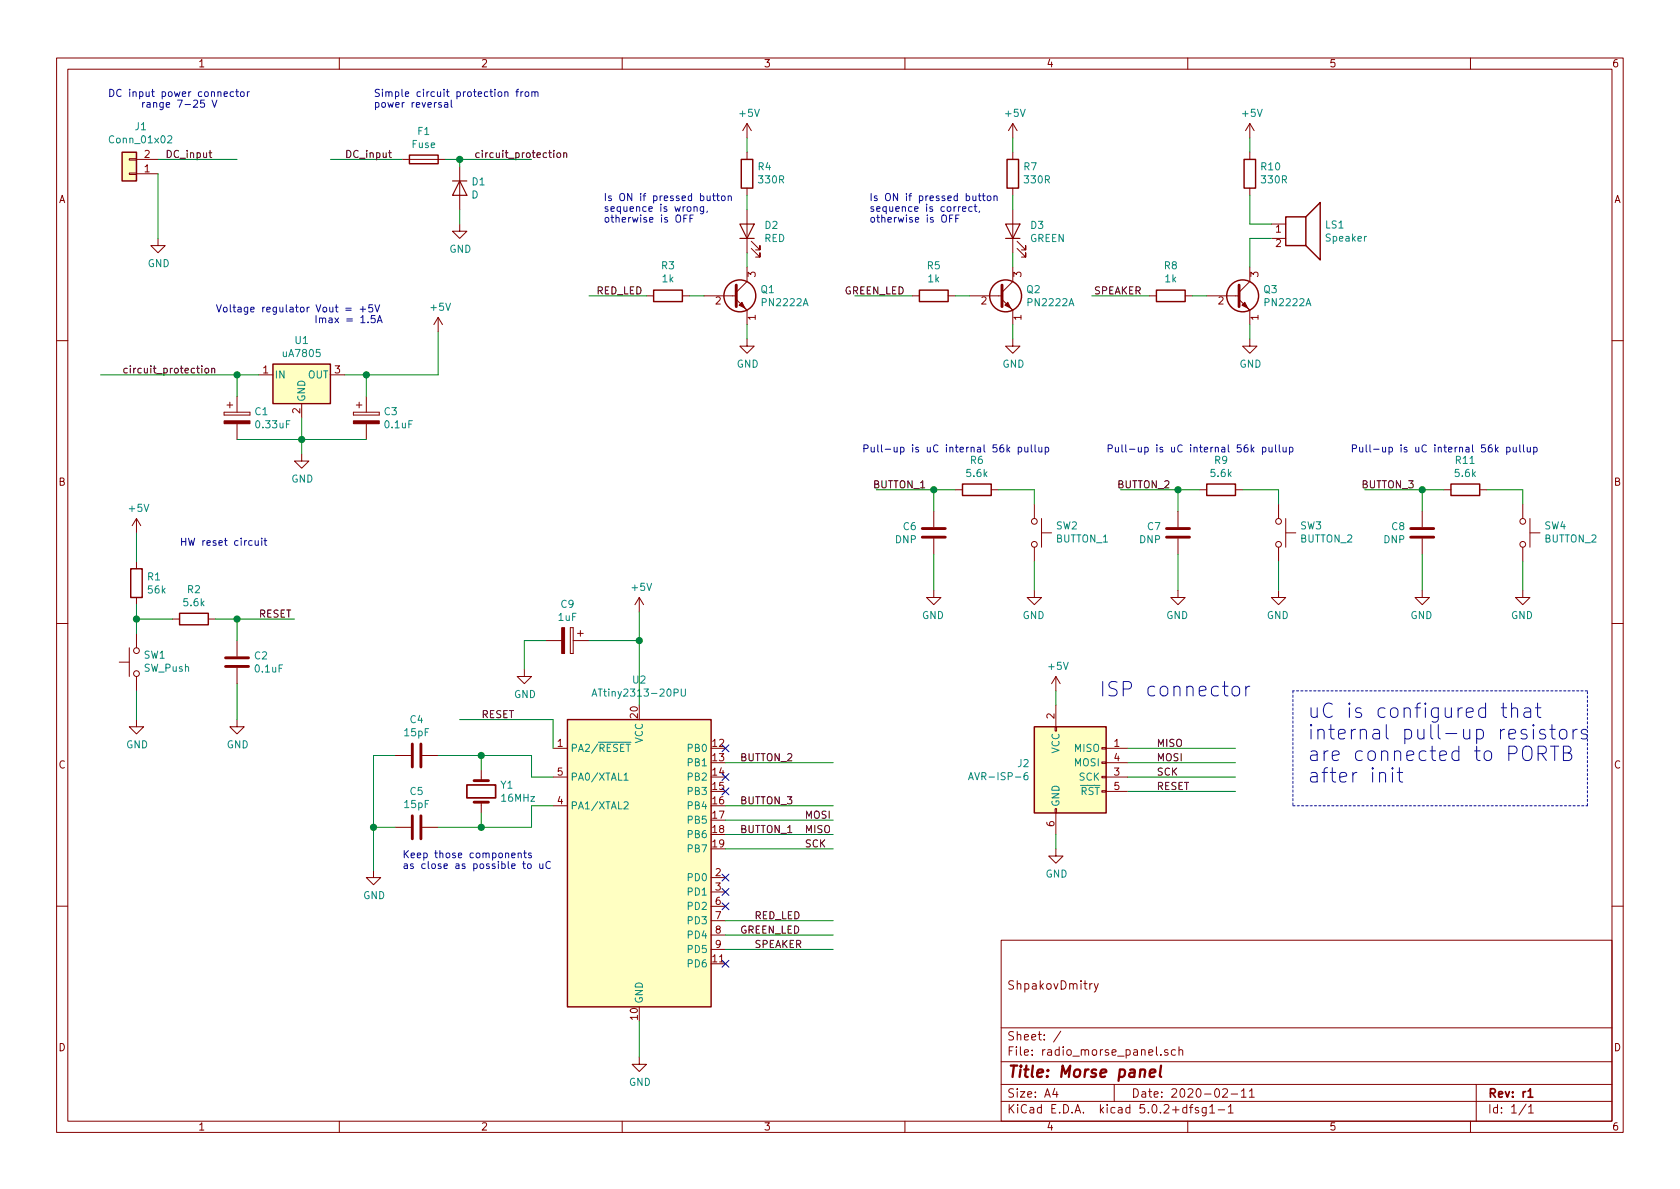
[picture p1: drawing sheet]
EESchema Schematic File Version 4
LIBS:radio_morse_panel-cache
EELAYER 26 0
EELAYER END
$Descr A4 11693 8268
encoding utf-8
Sheet 1 1
Title "Morse panel"
Date "2020-02-11"
Rev "r1"
Comp ""
Comment1 ""
Comment2 "ShpakovDmitry"
Comment3 ""
Comment4 ""
$EndDescr
$Comp
L MCU_Microchip_ATtiny:ATtiny2313-20PU U2
U 1 1
P 4450 6000
F 0 "U2" H 4450 7278 50  0000 C CNN
F 1 "ATtiny2313-20PU" H 4450 7187 50  0000 C CNN
F 2 "Package_DIP:DIP-20_W7.62mm" H 4450 6000 50  0001 C CIN
F 3 "http://ww1.microchip.com/downloads/en/DeviceDoc/Atmel-2543-AVR-ATtiny2313_Datasheet.pdf" H 4450 6000 50  0001 C CNN
	1    4450 6000
	1    0    0    -1  
$EndComp
$Comp
L Regulator_Linear:uA7805 U1
U 1 1
P 2100 2600
F 0 "U1" H 2100 2842 50  0000 C CNN
F 1 "uA7805" H 2100 2751 50  0000 C CNN
F 2 "" H 2125 2450 50  0001 L CIN
F 3 "http://www.ti.com/lit/ds/symlink/ua78.pdf" H 2100 2550 50  0001 C CNN
	1    2100 2600
	1    0    0    -1  
$EndComp
$Comp
L power:GND #PWR05
U 1 1
P 2100 3150
F 0 "#PWR05" H 2100 2900 50  0001 C CNN
F 1 "GND" H 2105 2977 50  0000 C CNN
F 2 "" H 2100 3150 50  0001 C CNN
F 3 "" H 2100 3150 50  0001 C CNN
	1    2100 3150
	1    0    0    -1  
$EndComp
$Comp
L Device:CP C1
U 1 1
P 1650 2900
F 0 "C1" H 1768 2946 50  0000 L CNN
F 1 "0.33uF" H 1768 2855 50  0000 L CNN
F 2 "" H 1688 2750 50  0001 C CNN
F 3 "~" H 1650 2900 50  0001 C CNN
	1    1650 2900
	1    0    0    -1  
$EndComp
$Comp
L Device:CP C3
U 1 1
P 2550 2900
F 0 "C3" H 2668 2946 50  0000 L CNN
F 1 "0.1uF" H 2668 2855 50  0000 L CNN
F 2 "" H 2588 2750 50  0001 C CNN
F 3 "~" H 2550 2900 50  0001 C CNN
	1    2550 2900
	1    0    0    -1  
$EndComp
Wire Wire Line
	2100 2900 2100 3050
Wire Wire Line
	2550 3050 2100 3050
Connection ~ 2100 3050
Wire Wire Line
	2100 3050 2100 3150
Wire Wire Line
	1650 3050 2100 3050
Wire Wire Line
	2400 2600 2550 2600
Wire Wire Line
	2550 2750 2550 2600
Connection ~ 2550 2600
Wire Wire Line
	1800 2600 1650 2600
Wire Wire Line
	1650 2750 1650 2600
$Comp
L Connector_Generic:Conn_01x02 J1
U 1 1
P 900 1200
F 0 "J1" H 820 875 50  0000 C CNN
F 1 "Conn_01x02" H 820 966 50  0000 C CNN
F 2 "" H 900 1200 50  0001 C CNN
F 3 "~" H 900 1200 50  0001 C CNN
	1    900  1200
	-1   0    0    1   
$EndComp
$Comp
L power:GND #PWR03
U 1 1
P 1100 1650
F 0 "#PWR03" H 1100 1400 50  0001 C CNN
F 1 "GND" H 1105 1477 50  0000 C CNN
F 2 "" H 1100 1650 50  0001 C CNN
F 3 "" H 1100 1650 50  0001 C CNN
	1    1100 1650
	1    0    0    -1  
$EndComp
Text Notes 750  750  0    50   ~ 0
DC input power connector\n      range 7-25 V
$Comp
L power:+5V #PWR07
U 1 1
P 3050 2300
F 0 "#PWR07" H 3050 2150 50  0001 C CNN
F 1 "+5V" H 3065 2473 50  0000 C CNN
F 2 "" H 3050 2300 50  0001 C CNN
F 3 "" H 3050 2300 50  0001 C CNN
	1    3050 2300
	1    0    0    -1  
$EndComp
Wire Wire Line
	3050 2300 3050 2600
Wire Wire Line
	2550 2600 3050 2600
$Comp
L Device:Fuse F1
U 1 1
P 2950 1100
F 0 "F1" V 2753 1100 50  0000 C CNN
F 1 "Fuse" V 2844 1100 50  0000 C CNN
F 2 "" V 2880 1100 50  0001 C CNN
F 3 "~" H 2950 1100 50  0001 C CNN
	1    2950 1100
	0    1    1    0   
$EndComp
$Comp
L Device:D D1
U 1 1
P 3200 1300
F 0 "D1" V 3154 1379 50  0000 L CNN
F 1 "D" V 3245 1379 50  0000 L CNN
F 2 "" H 3200 1300 50  0001 C CNN
F 3 "~" H 3200 1300 50  0001 C CNN
	1    3200 1300
	0    1    1    0   
$EndComp
Wire Wire Line
	3100 1100 3200 1100
Wire Wire Line
	3200 1100 3200 1150
Wire Wire Line
	1100 1200 1100 1650
Wire Wire Line
	1100 1100 1650 1100
Text Label 1150 1100 0    50   ~ 0
DC_input
$Comp
L power:GND #PWR08
U 1 1
P 3200 1550
F 0 "#PWR08" H 3200 1300 50  0001 C CNN
F 1 "GND" H 3205 1377 50  0000 C CNN
F 2 "" H 3200 1550 50  0001 C CNN
F 3 "" H 3200 1550 50  0001 C CNN
	1    3200 1550
	1    0    0    -1  
$EndComp
Wire Wire Line
	3200 1450 3200 1550
Wire Wire Line
	3200 1100 3700 1100
Connection ~ 3200 1100
Wire Wire Line
	2800 1100 2300 1100
Text Label 2400 1100 0    50   ~ 0
DC_input
Text Label 3300 1100 0    50   ~ 0
circuit_protection
Text Notes 2600 750  0    50   ~ 0
Simple circuit protection from\npower reversal
Wire Wire Line
	1650 2600 700  2600
Connection ~ 1650 2600
Text Label 850  2600 0    50   ~ 0
circuit_protection
Text Notes 1500 2250 0    50   ~ 0
Voltage regulator Vout = +5V\n                  Imax = 1.5A
$Comp
L Device:LED D2
U 1 1
P 5200 1600
F 0 "D2" V 5238 1482 50  0000 R CNN
F 1 "RED" V 5147 1482 50  0000 R CNN
F 2 "" H 5200 1600 50  0001 C CNN
F 3 "~" H 5200 1600 50  0001 C CNN
	1    5200 1600
	0    -1   -1   0   
$EndComp
$Comp
L power:+5V #PWR09
U 1 1
P 4450 4250
F 0 "#PWR09" H 4450 4100 50  0001 C CNN
F 1 "+5V" H 4465 4423 50  0000 C CNN
F 2 "" H 4450 4250 50  0001 C CNN
F 3 "" H 4450 4250 50  0001 C CNN
	1    4450 4250
	1    0    0    -1  
$EndComp
$Comp
L power:GND #PWR010
U 1 1
P 4450 7350
F 0 "#PWR010" H 4450 7100 50  0001 C CNN
F 1 "GND" H 4455 7177 50  0000 C CNN
F 2 "" H 4450 7350 50  0001 C CNN
F 3 "" H 4450 7350 50  0001 C CNN
	1    4450 7350
	1    0    0    -1  
$EndComp
Wire Wire Line
	4450 7100 4450 7350
$Comp
L Device:Crystal Y1
U 1 1
P 3350 5500
F 0 "Y1" V 3304 5631 50  0000 L CNN
F 1 "16MHz" V 3395 5631 50  0000 L CNN
F 2 "" H 3350 5500 50  0001 C CNN
F 3 "~" H 3350 5500 50  0001 C CNN
	1    3350 5500
	0    1    1    0   
$EndComp
$Comp
L Device:C C4
U 1 1
P 2900 5250
F 0 "C4" V 2648 5250 50  0000 C CNN
F 1 "15pF" V 2739 5250 50  0000 C CNN
F 2 "" H 2938 5100 50  0001 C CNN
F 3 "~" H 2900 5250 50  0001 C CNN
	1    2900 5250
	0    1    1    0   
$EndComp
$Comp
L Device:C C5
U 1 1
P 2900 5750
F 0 "C5" V 2648 5750 50  0000 C CNN
F 1 "15pF" V 2739 5750 50  0000 C CNN
F 2 "" H 2938 5600 50  0001 C CNN
F 3 "~" H 2900 5750 50  0001 C CNN
	1    2900 5750
	0    1    1    0   
$EndComp
Wire Wire Line
	3850 5400 3700 5400
Wire Wire Line
	3700 5400 3700 5250
Wire Wire Line
	3700 5250 3350 5250
Wire Wire Line
	3350 5250 3350 5350
Wire Wire Line
	3850 5600 3700 5600
Wire Wire Line
	3700 5600 3700 5750
Wire Wire Line
	3700 5750 3350 5750
Wire Wire Line
	3350 5750 3350 5650
Wire Wire Line
	3050 5250 3350 5250
Connection ~ 3350 5250
Wire Wire Line
	3050 5750 3350 5750
Connection ~ 3350 5750
Wire Wire Line
	2750 5250 2600 5250
Wire Wire Line
	2600 5250 2600 5750
Wire Wire Line
	2600 5750 2750 5750
$Comp
L power:GND #PWR06
U 1 1
P 2600 6050
F 0 "#PWR06" H 2600 5800 50  0001 C CNN
F 1 "GND" H 2605 5877 50  0000 C CNN
F 2 "" H 2600 6050 50  0001 C CNN
F 3 "" H 2600 6050 50  0001 C CNN
	1    2600 6050
	1    0    0    -1  
$EndComp
Wire Wire Line
	2600 6050 2600 5750
Connection ~ 2600 5750
Text Notes 2800 6050 0    50   ~ 0
Keep those components\nas close as possible to uC\n
Wire Wire Line
	4450 4250 4450 4450
$Comp
L Switch:SW_Push SW1
U 1 1
P 950 4600
F 0 "SW1" V 996 4552 50  0000 R CNN
F 1 "SW_Push" V 905 4552 50  0000 R CNN
F 2 "" H 950 4800 50  0001 C CNN
F 3 "" H 950 4800 50  0001 C CNN
	1    950  4600
	0    -1   -1   0   
$EndComp
$Comp
L power:GND #PWR02
U 1 1
P 950 5000
F 0 "#PWR02" H 950 4750 50  0001 C CNN
F 1 "GND" H 955 4827 50  0000 C CNN
F 2 "" H 950 5000 50  0001 C CNN
F 3 "" H 950 5000 50  0001 C CNN
	1    950  5000
	1    0    0    -1  
$EndComp
$Comp
L Device:R R1
U 1 1
P 950 4050
F 0 "R1" H 1020 4096 50  0000 L CNN
F 1 "56k" H 1020 4005 50  0000 L CNN
F 2 "" V 880 4050 50  0001 C CNN
F 3 "~" H 950 4050 50  0001 C CNN
	1    950  4050
	1    0    0    -1  
$EndComp
$Comp
L Device:R R2
U 1 1
P 1350 4300
F 0 "R2" V 1143 4300 50  0000 C CNN
F 1 "5.6k" V 1234 4300 50  0000 C CNN
F 2 "" V 1280 4300 50  0001 C CNN
F 3 "~" H 1350 4300 50  0001 C CNN
	1    1350 4300
	0    1    1    0   
$EndComp
$Comp
L Device:C C2
U 1 1
P 1650 4600
F 0 "C2" H 1765 4646 50  0000 L CNN
F 1 "0.1uF" H 1765 4555 50  0000 L CNN
F 2 "" H 1688 4450 50  0001 C CNN
F 3 "~" H 1650 4600 50  0001 C CNN
	1    1650 4600
	1    0    0    -1  
$EndComp
$Comp
L power:+5V #PWR01
U 1 1
P 950 3700
F 0 "#PWR01" H 950 3550 50  0001 C CNN
F 1 "+5V" H 965 3873 50  0000 C CNN
F 2 "" H 950 3700 50  0001 C CNN
F 3 "" H 950 3700 50  0001 C CNN
	1    950  3700
	1    0    0    -1  
$EndComp
Wire Wire Line
	950  3700 950  3900
Wire Wire Line
	950  4200 950  4300
Wire Wire Line
	1200 4300 950  4300
Connection ~ 950  4300
Wire Wire Line
	950  4300 950  4400
Wire Wire Line
	950  4800 950  5000
$Comp
L power:GND #PWR04
U 1 1
P 1650 5000
F 0 "#PWR04" H 1650 4750 50  0001 C CNN
F 1 "GND" H 1655 4827 50  0000 C CNN
F 2 "" H 1650 5000 50  0001 C CNN
F 3 "" H 1650 5000 50  0001 C CNN
	1    1650 5000
	1    0    0    -1  
$EndComp
Wire Wire Line
	1650 4750 1650 5000
Wire Wire Line
	1500 4300 1650 4300
Wire Wire Line
	1650 4450 1650 4300
Connection ~ 1650 4300
Wire Wire Line
	1650 4300 2050 4300
Text Label 1800 4300 0    50   ~ 0
RESET
Wire Wire Line
	3850 5200 3850 5000
Wire Wire Line
	3850 5000 3200 5000
Text Label 3350 5000 0    50   ~ 0
RESET
Text Notes 1250 3800 0    50   ~ 0
HW reset circuit
$Comp
L Transistor_BJT:PN2222A Q1
U 1 1
P 5100 2050
F 0 "Q1" H 5291 2096 50  0000 L CNN
F 1 "PN2222A" H 5291 2005 50  0000 L CNN
F 2 "Package_TO_SOT_THT:TO-92_Inline" H 5300 1975 50  0001 L CIN
F 3 "http://www.fairchildsemi.com/ds/PN/PN2222A.pdf" H 5100 2050 50  0001 L CNN
	1    5100 2050
	1    0    0    -1  
$EndComp
$Comp
L Device:R R4
U 1 1
P 5200 1200
F 0 "R4" H 5130 1154 50  0000 R CNN
F 1 "330R" H 5130 1245 50  0000 R CNN
F 2 "" V 5130 1200 50  0001 C CNN
F 3 "~" H 5200 1200 50  0001 C CNN
	1    5200 1200
	-1   0    0    1   
$EndComp
$Comp
L power:+5V #PWR011
U 1 1
P 5200 950
F 0 "#PWR011" H 5200 800 50  0001 C CNN
F 1 "+5V" H 5215 1123 50  0000 C CNN
F 2 "" H 5200 950 50  0001 C CNN
F 3 "" H 5200 950 50  0001 C CNN
	1    5200 950 
	1    0    0    -1  
$EndComp
$Comp
L power:GND #PWR012
U 1 1
P 5200 2350
F 0 "#PWR012" H 5200 2100 50  0001 C CNN
F 1 "GND" H 5205 2177 50  0000 C CNN
F 2 "" H 5200 2350 50  0001 C CNN
F 3 "" H 5200 2350 50  0001 C CNN
	1    5200 2350
	1    0    0    -1  
$EndComp
$Comp
L Device:R R3
U 1 1
P 4650 2050
F 0 "R3" V 4857 2050 50  0000 C CNN
F 1 "1k" V 4766 2050 50  0000 C CNN
F 2 "" V 4580 2050 50  0001 C CNN
F 3 "~" H 4650 2050 50  0001 C CNN
	1    4650 2050
	0    -1   -1   0   
$EndComp
Wire Wire Line
	5200 1750 5200 1850
Wire Wire Line
	5200 1350 5200 1450
Wire Wire Line
	5200 950  5200 1050
Wire Wire Line
	4800 2050 4900 2050
Wire Wire Line
	5200 2250 5200 2350
$Comp
L Device:LED D3
U 1 1
P 7050 1600
F 0 "D3" V 7088 1482 50  0000 R CNN
F 1 "GREEN" V 6997 1482 50  0000 R CNN
F 2 "" H 7050 1600 50  0001 C CNN
F 3 "~" H 7050 1600 50  0001 C CNN
	1    7050 1600
	0    -1   -1   0   
$EndComp
$Comp
L Transistor_BJT:PN2222A Q2
U 1 1
P 6950 2050
F 0 "Q2" H 7141 2096 50  0000 L CNN
F 1 "PN2222A" H 7141 2005 50  0000 L CNN
F 2 "Package_TO_SOT_THT:TO-92_Inline" H 7150 1975 50  0001 L CIN
F 3 "http://www.fairchildsemi.com/ds/PN/PN2222A.pdf" H 6950 2050 50  0001 L CNN
	1    6950 2050
	1    0    0    -1  
$EndComp
$Comp
L Device:R R7
U 1 1
P 7050 1200
F 0 "R7" H 6980 1154 50  0000 R CNN
F 1 "330R" H 6980 1245 50  0000 R CNN
F 2 "" V 6980 1200 50  0001 C CNN
F 3 "~" H 7050 1200 50  0001 C CNN
	1    7050 1200
	-1   0    0    1   
$EndComp
$Comp
L power:+5V #PWR014
U 1 1
P 7050 950
F 0 "#PWR014" H 7050 800 50  0001 C CNN
F 1 "+5V" H 7065 1123 50  0000 C CNN
F 2 "" H 7050 950 50  0001 C CNN
F 3 "" H 7050 950 50  0001 C CNN
	1    7050 950 
	1    0    0    -1  
$EndComp
$Comp
L power:GND #PWR015
U 1 1
P 7050 2350
F 0 "#PWR015" H 7050 2100 50  0001 C CNN
F 1 "GND" H 7055 2177 50  0000 C CNN
F 2 "" H 7050 2350 50  0001 C CNN
F 3 "" H 7050 2350 50  0001 C CNN
	1    7050 2350
	1    0    0    -1  
$EndComp
$Comp
L Device:R R5
U 1 1
P 6500 2050
F 0 "R5" V 6707 2050 50  0000 C CNN
F 1 "1k" V 6616 2050 50  0000 C CNN
F 2 "" V 6430 2050 50  0001 C CNN
F 3 "~" H 6500 2050 50  0001 C CNN
	1    6500 2050
	0    -1   -1   0   
$EndComp
Wire Wire Line
	7050 1750 7050 1850
Wire Wire Line
	7050 1350 7050 1450
Wire Wire Line
	7050 950  7050 1050
Wire Wire Line
	6650 2050 6750 2050
Wire Wire Line
	7050 2250 7050 2350
Wire Wire Line
	4500 2050 4100 2050
Wire Wire Line
	6350 2050 5950 2050
Wire Wire Line
	5050 6400 5800 6400
Wire Wire Line
	5050 6500 5800 6500
Text Label 5250 6400 0    50   ~ 0
RED_LED
Text Label 5150 6500 0    50   ~ 0
GREEN_LED
Text Label 4150 2050 0    50   ~ 0
RED_LED
Text Label 6300 2050 2    50   ~ 0
GREEN_LED
$Comp
L Device:Speaker LS1
U 1 1
P 9050 1550
F 0 "LS1" H 9220 1546 50  0000 L CNN
F 1 "Speaker" H 9220 1455 50  0000 L CNN
F 2 "" H 9050 1350 50  0001 C CNN
F 3 "~" H 9040 1500 50  0001 C CNN
	1    9050 1550
	1    0    0    -1  
$EndComp
$Comp
L Transistor_BJT:PN2222A Q3
U 1 1
P 8600 2050
F 0 "Q3" H 8791 2096 50  0000 L CNN
F 1 "PN2222A" H 8791 2005 50  0000 L CNN
F 2 "Package_TO_SOT_THT:TO-92_Inline" H 8800 1975 50  0001 L CIN
F 3 "http://www.fairchildsemi.com/ds/PN/PN2222A.pdf" H 8600 2050 50  0001 L CNN
	1    8600 2050
	1    0    0    -1  
$EndComp
$Comp
L Device:R R10
U 1 1
P 8700 1200
F 0 "R10" H 8630 1154 50  0000 R CNN
F 1 "330R" H 8630 1245 50  0000 R CNN
F 2 "" V 8630 1200 50  0001 C CNN
F 3 "~" H 8700 1200 50  0001 C CNN
	1    8700 1200
	-1   0    0    1   
$EndComp
$Comp
L power:+5V #PWR020
U 1 1
P 8700 950
F 0 "#PWR020" H 8700 800 50  0001 C CNN
F 1 "+5V" H 8715 1123 50  0000 C CNN
F 2 "" H 8700 950 50  0001 C CNN
F 3 "" H 8700 950 50  0001 C CNN
	1    8700 950 
	1    0    0    -1  
$EndComp
$Comp
L power:GND #PWR021
U 1 1
P 8700 2350
F 0 "#PWR021" H 8700 2100 50  0001 C CNN
F 1 "GND" H 8705 2177 50  0000 C CNN
F 2 "" H 8700 2350 50  0001 C CNN
F 3 "" H 8700 2350 50  0001 C CNN
	1    8700 2350
	1    0    0    -1  
$EndComp
$Comp
L Device:R R8
U 1 1
P 8150 2050
F 0 "R8" V 8357 2050 50  0000 C CNN
F 1 "1k" V 8266 2050 50  0000 C CNN
F 2 "" V 8080 2050 50  0001 C CNN
F 3 "~" H 8150 2050 50  0001 C CNN
	1    8150 2050
	0    -1   -1   0   
$EndComp
Wire Wire Line
	8700 950  8700 1050
Wire Wire Line
	8300 2050 8400 2050
Wire Wire Line
	8700 2250 8700 2350
Wire Wire Line
	8000 2050 7600 2050
Wire Wire Line
	8700 1550 8850 1550
Wire Wire Line
	8700 1350 8700 1550
Wire Wire Line
	8850 1650 8700 1650
Wire Wire Line
	8700 1650 8700 1850
Wire Wire Line
	5050 6600 5800 6600
Text Label 5250 6600 0    50   ~ 0
SPEAKER
Text Label 7950 2050 2    50   ~ 0
SPEAKER
$Comp
L Switch:SW_Push SW2
U 1 1
P 7200 3700
F 0 "SW2" V 7246 3848 50  0000 L CNN
F 1 "BUTTON_1" V 7155 3848 50  0000 L CNN
F 2 "" H 7200 3900 50  0001 C CNN
F 3 "" H 7200 3900 50  0001 C CNN
	1    7200 3700
	0    1    -1   0   
$EndComp
$Comp
L power:GND #PWR016
U 1 1
P 7200 4100
F 0 "#PWR016" H 7200 3850 50  0001 C CNN
F 1 "GND" H 7205 3927 50  0000 C CNN
F 2 "" H 7200 4100 50  0001 C CNN
F 3 "" H 7200 4100 50  0001 C CNN
	1    7200 4100
	-1   0    0    -1  
$EndComp
$Comp
L Device:R R6
U 1 1
P 6800 3400
F 0 "R6" V 6593 3400 50  0000 C CNN
F 1 "5.6k" V 6684 3400 50  0000 C CNN
F 2 "" V 6730 3400 50  0001 C CNN
F 3 "~" H 6800 3400 50  0001 C CNN
	1    6800 3400
	0    -1   1    0   
$EndComp
$Comp
L Device:C C6
U 1 1
P 6500 3700
F 0 "C6" H 6615 3746 50  0000 L CNN
F 1 "DNP" H 6615 3655 50  0000 L CNN
F 2 "" H 6538 3550 50  0001 C CNN
F 3 "~" H 6500 3700 50  0001 C CNN
	1    6500 3700
	-1   0    0    -1  
$EndComp
Wire Wire Line
	6950 3400 7200 3400
Wire Wire Line
	7200 3400 7200 3500
Wire Wire Line
	7200 3900 7200 4100
$Comp
L power:GND #PWR013
U 1 1
P 6500 4100
F 0 "#PWR013" H 6500 3850 50  0001 C CNN
F 1 "GND" H 6505 3927 50  0000 C CNN
F 2 "" H 6500 4100 50  0001 C CNN
F 3 "" H 6500 4100 50  0001 C CNN
	1    6500 4100
	-1   0    0    -1  
$EndComp
Wire Wire Line
	6500 3850 6500 4100
Wire Wire Line
	6650 3400 6500 3400
Wire Wire Line
	6500 3550 6500 3400
Connection ~ 6500 3400
Wire Wire Line
	6500 3400 6100 3400
Text Notes 6050 1550 0    50   ~ 0
Is ON if pressed button\nsequence is correct,\notherwise is OFF
Text Notes 4200 1550 0    50   ~ 0
Is ON if pressed button\nsequence is wrong,\notherwise is OFF
$Comp
L Switch:SW_Push SW3
U 1 1
P 8900 3700
F 0 "SW3" V 8946 3848 50  0000 L CNN
F 1 "BUTTON_2" V 8855 3848 50  0000 L CNN
F 2 "" H 8900 3900 50  0001 C CNN
F 3 "" H 8900 3900 50  0001 C CNN
	1    8900 3700
	0    1    -1   0   
$EndComp
$Comp
L power:GND #PWR022
U 1 1
P 8900 4100
F 0 "#PWR022" H 8900 3850 50  0001 C CNN
F 1 "GND" H 8905 3927 50  0000 C CNN
F 2 "" H 8900 4100 50  0001 C CNN
F 3 "" H 8900 4100 50  0001 C CNN
	1    8900 4100
	-1   0    0    -1  
$EndComp
$Comp
L Device:R R9
U 1 1
P 8500 3400
F 0 "R9" V 8293 3400 50  0000 C CNN
F 1 "5.6k" V 8384 3400 50  0000 C CNN
F 2 "" V 8430 3400 50  0001 C CNN
F 3 "~" H 8500 3400 50  0001 C CNN
	1    8500 3400
	0    -1   1    0   
$EndComp
$Comp
L Device:C C7
U 1 1
P 8200 3700
F 0 "C7" H 8315 3746 50  0000 L CNN
F 1 "DNP" H 8315 3655 50  0000 L CNN
F 2 "" H 8238 3550 50  0001 C CNN
F 3 "~" H 8200 3700 50  0001 C CNN
	1    8200 3700
	-1   0    0    -1  
$EndComp
Wire Wire Line
	8650 3400 8900 3400
Wire Wire Line
	8900 3400 8900 3500
Wire Wire Line
	8900 3900 8900 4100
$Comp
L power:GND #PWR019
U 1 1
P 8200 4100
F 0 "#PWR019" H 8200 3850 50  0001 C CNN
F 1 "GND" H 8205 3927 50  0000 C CNN
F 2 "" H 8200 4100 50  0001 C CNN
F 3 "" H 8200 4100 50  0001 C CNN
	1    8200 4100
	-1   0    0    -1  
$EndComp
Wire Wire Line
	8200 3850 8200 4100
Wire Wire Line
	8350 3400 8200 3400
Wire Wire Line
	8200 3550 8200 3400
Connection ~ 8200 3400
Wire Wire Line
	8200 3400 7800 3400
$Comp
L Switch:SW_Push SW4
U 1 1
P 10600 3700
F 0 "SW4" V 10646 3848 50  0000 L CNN
F 1 "BUTTON_2" V 10555 3848 50  0000 L CNN
F 2 "" H 10600 3900 50  0001 C CNN
F 3 "" H 10600 3900 50  0001 C CNN
	1    10600 3700
	0    1    -1   0   
$EndComp
$Comp
L power:GND #PWR024
U 1 1
P 10600 4100
F 0 "#PWR024" H 10600 3850 50  0001 C CNN
F 1 "GND" H 10605 3927 50  0000 C CNN
F 2 "" H 10600 4100 50  0001 C CNN
F 3 "" H 10600 4100 50  0001 C CNN
	1    10600 4100
	-1   0    0    -1  
$EndComp
$Comp
L Device:R R11
U 1 1
P 10200 3400
F 0 "R11" V 9993 3400 50  0000 C CNN
F 1 "5.6k" V 10084 3400 50  0000 C CNN
F 2 "" V 10130 3400 50  0001 C CNN
F 3 "~" H 10200 3400 50  0001 C CNN
	1    10200 3400
	0    -1   1    0   
$EndComp
$Comp
L Device:C C8
U 1 1
P 9900 3700
F 0 "C8" H 10015 3746 50  0000 L CNN
F 1 "DNP" H 10015 3655 50  0000 L CNN
F 2 "" H 9938 3550 50  0001 C CNN
F 3 "~" H 9900 3700 50  0001 C CNN
	1    9900 3700
	-1   0    0    -1  
$EndComp
Wire Wire Line
	10350 3400 10600 3400
Wire Wire Line
	10600 3400 10600 3500
Wire Wire Line
	10600 3900 10600 4100
$Comp
L power:GND #PWR023
U 1 1
P 9900 4100
F 0 "#PWR023" H 9900 3850 50  0001 C CNN
F 1 "GND" H 9905 3927 50  0000 C CNN
F 2 "" H 9900 4100 50  0001 C CNN
F 3 "" H 9900 4100 50  0001 C CNN
	1    9900 4100
	-1   0    0    -1  
$EndComp
Wire Wire Line
	9900 3850 9900 4100
Wire Wire Line
	10050 3400 9900 3400
Wire Wire Line
	9900 3550 9900 3400
Connection ~ 9900 3400
Wire Wire Line
	9900 3400 9500 3400
Text Label 5150 5800 0    50   ~ 0
BUTTON_1
Text Label 5150 5600 0    50   ~ 0
BUTTON_3
Text Label 5150 5300 0    50   ~ 0
BUTTON_2
Text Label 6450 3400 2    50   ~ 0
BUTTON_1
Text Label 8150 3400 2    50   ~ 0
BUTTON_2
Text Label 9850 3400 2    50   ~ 0
BUTTON_3
Text Notes 6000 3150 0    50   ~ 0
Pull-up is uC internal 56k pullup
Text Notes 7700 3150 0    50   ~ 0
Pull-up is uC internal 56k pullup
Text Notes 9400 3150 0    50   ~ 0
Pull-up is uC internal 56k pullup
$Comp
L Connector:AVR-ISP-6 J2
U 1 1
P 7450 5400
F 0 "J2" H 7170 5496 50  0000 R CNN
F 1 "AVR-ISP-6" H 7170 5405 50  0000 R CNN
F 2 "" V 7200 5450 50  0001 C CNN
F 3 " ~" H 6175 4850 50  0001 C CNN
	1    7450 5400
	1    0    0    -1  
$EndComp
$Comp
L power:GND #PWR018
U 1 1
P 7350 5900
F 0 "#PWR018" H 7350 5650 50  0001 C CNN
F 1 "GND" H 7355 5727 50  0000 C CNN
F 2 "" H 7350 5900 50  0001 C CNN
F 3 "" H 7350 5900 50  0001 C CNN
	1    7350 5900
	1    0    0    -1  
$EndComp
$Comp
L power:+5V #PWR017
U 1 1
P 7350 4800
F 0 "#PWR017" H 7350 4650 50  0001 C CNN
F 1 "+5V" H 7365 4973 50  0000 C CNN
F 2 "" H 7350 4800 50  0001 C CNN
F 3 "" H 7350 4800 50  0001 C CNN
	1    7350 4800
	1    0    0    -1  
$EndComp
Wire Wire Line
	7350 4800 7350 4900
Wire Wire Line
	7350 5800 7350 5900
Wire Wire Line
	7850 5200 8600 5200
Wire Wire Line
	7850 5300 8600 5300
Wire Wire Line
	7850 5400 8600 5400
Wire Wire Line
	7850 5500 8600 5500
Text Label 8050 5500 0    50   ~ 0
RESET
Text Label 8050 5400 0    50   ~ 0
SCK
Text Label 8050 5300 0    50   ~ 0
MOSI
Text Label 8050 5200 0    50   ~ 0
MISO
Text Label 5600 5900 0    50   ~ 0
SCK
Text Label 5600 5800 0    50   ~ 0
MISO
Text Label 5600 5700 0    50   ~ 0
MOSI
Text Notes 7650 4850 0    100  ~ 0
ISP connector
Text Notes 9100 5450 0    100  ~ 0
uC is configured that\ninternal pull-up resistors\nare connected to PORTB\nafter init
Wire Notes Line
	9000 4800 9000 5600
Wire Notes Line
	9000 5600 11050 5600
Wire Notes Line
	11050 5600 11050 4800
Wire Notes Line
	11050 4800 9000 4800
Wire Wire Line
	5050 5700 5800 5700
Wire Wire Line
	5050 5800 5800 5800
Wire Wire Line
	5050 5900 5800 5900
$Comp
L Device:CP C9
U 1 1
P 3950 4450
F 0 "C9" V 3695 4450 50  0000 C CNN
F 1 "1uF" V 3786 4450 50  0000 C CNN
F 2 "" H 3988 4300 50  0001 C CNN
F 3 "~" H 3950 4450 50  0001 C CNN
	1    3950 4450
	0    1    1    0   
$EndComp
Wire Wire Line
	4100 4450 4450 4450
Connection ~ 4450 4450
Wire Wire Line
	4450 4450 4450 4900
$Comp
L power:GND #PWR025
U 1 1
P 3650 4650
F 0 "#PWR025" H 3650 4400 50  0001 C CNN
F 1 "GND" H 3655 4477 50  0000 C CNN
F 2 "" H 3650 4650 50  0001 C CNN
F 3 "" H 3650 4650 50  0001 C CNN
	1    3650 4650
	1    0    0    -1  
$EndComp
Wire Wire Line
	3800 4450 3650 4450
Wire Wire Line
	3650 4450 3650 4650
Wire Wire Line
	5050 5300 5800 5300
Wire Wire Line
	5050 5600 5800 5600
NoConn ~ 5050 5200
NoConn ~ 5050 5400
NoConn ~ 5050 5500
NoConn ~ 5050 6100
NoConn ~ 5050 6200
NoConn ~ 5050 6300
NoConn ~ 5050 6700
$EndSCHEMATC
